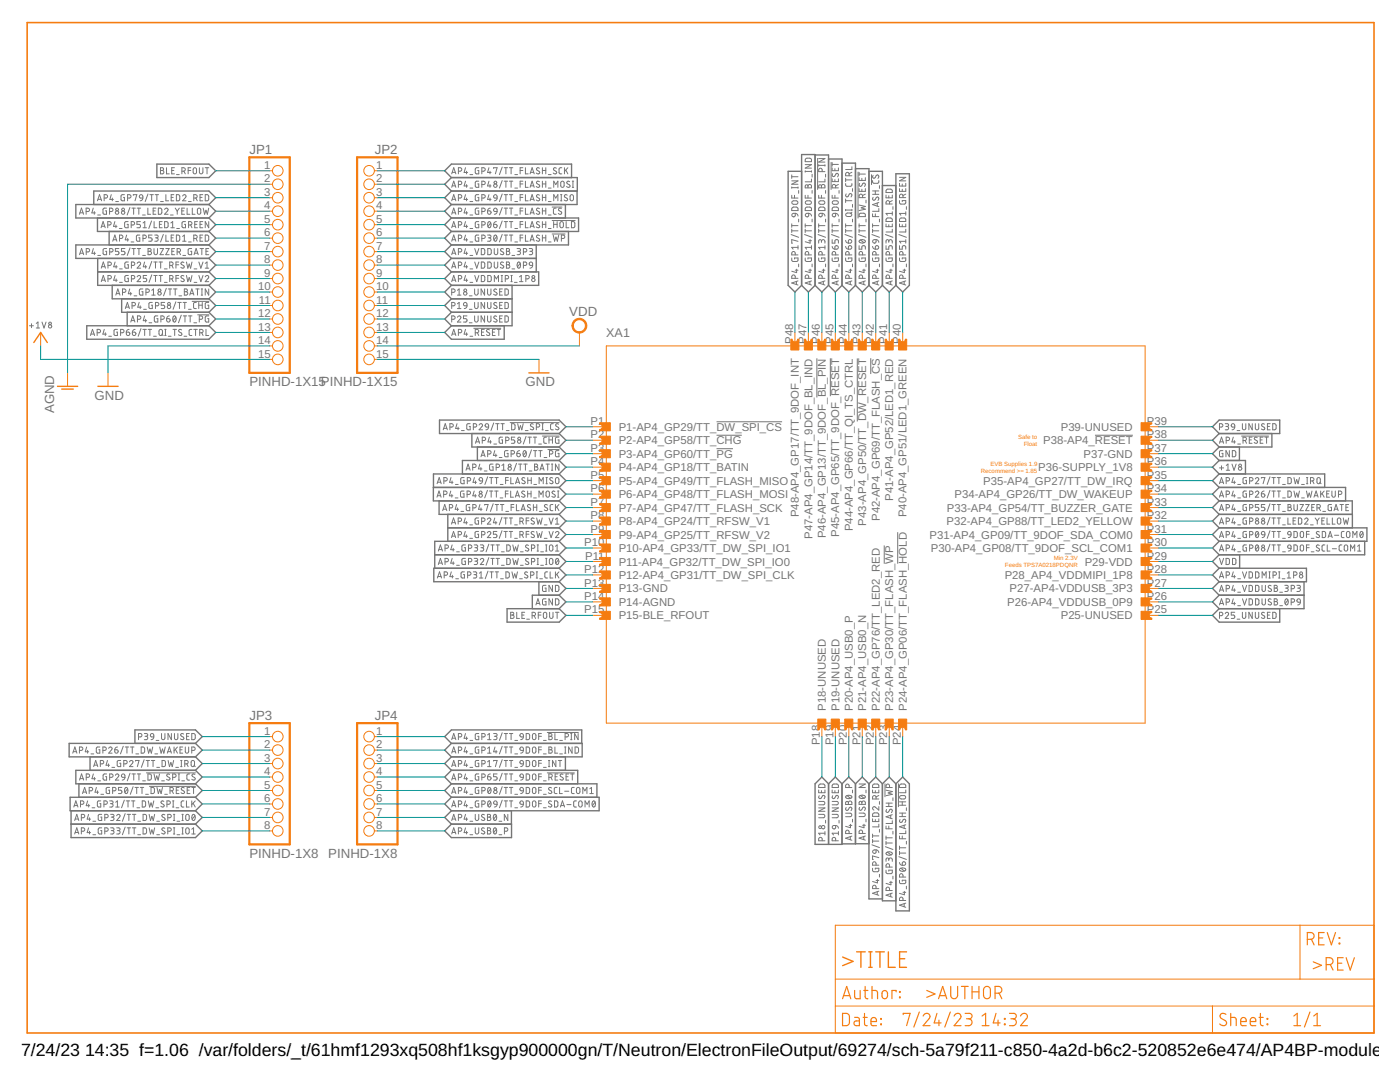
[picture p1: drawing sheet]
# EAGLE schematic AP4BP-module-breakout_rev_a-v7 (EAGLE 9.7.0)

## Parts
JP1  PINHD-1X15  [1X15]
JP2  PINHD-1X15  [1X15]
JP3  PINHD-1X8  [1X08]
JP4  PINHD-1X8  [1X08]
XA1  APOLLO4_BLUEPLUS_MODULE  [APOLLO4_BLUEPLUS_MODULE]

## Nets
+1V8: JP1.15 XA1.P36(P36-SUPPLY_1V8)
AGND: JP1.2 XA1.P14(P14-AGND)
AP4_!RESET: JP2.13 XA1.P38(P38-AP4_!RESET)
AP4_GP06/TT_FLASH_!HOLD: JP2.5 XA1.P24(P24-AP4_GP06/TT_FLASH_!HOLD)
AP4_GP08/TT_9DOF_SCL-COM1: JP4.5 XA1.P30(P30-AP4_GP08/TT_9DOF_SCL_COM1)
AP4_GP09/TT_9DOF_SDA-COM0: JP4.6 XA1.P31(P31-AP4_GP09/TT_9DOF_SDA_COM0)
AP4_GP13/TT_9DOF_!BL_PIN: JP4.1 XA1.P46(P46-AP4_GP13/TT_9DOF_!BL_PIN)
AP4_GP14/TT_9DOF_BL_IND: JP4.2 XA1.P47(P47-AP4_GP14/TT_9DOF_BL_IND)
AP4_GP17/TT_9DOF_INT: JP4.3 XA1.P48(P48-AP4_GP17/TT_9DOF_INT)
AP4_GP18/TT_BATIN: JP1.10 XA1.P4(P4-AP4_GP18/TT_BATIN)
AP4_GP24/TT_RFSW_V1: JP1.8 XA1.P8(P8-AP4_GP24/TT_RFSW_V1)
AP4_GP25/TT_RFSW_V2: JP1.9 XA1.P9(P9-AP4_GP25/TT_RFSW_V2)
AP4_GP26/TT_DW_WAKEUP: JP3.2 XA1.P34(P34-AP4_GP26/TT_DW_WAKEUP)
AP4_GP27/TT_DW_IRQ: JP3.3 XA1.P35(P35-AP4_GP27/TT_DW_IRQ)
AP4_GP29/TT_!DW_SPI_CS: JP3.4 XA1.P1(P1-AP4_GP29/TT_!DW_SPI_CS)
AP4_GP30/TT_FLASH_!WP: JP2.6 XA1.P23(P23-AP4_GP30/TT_FLASH_!WP)
AP4_GP31/TT_DW_SPI_CLK: JP3.6 XA1.P12(P12-AP4_GP31/TT_DW_SPI_CLK)
AP4_GP32/TT_DW_SPI_IO0: JP3.7 XA1.P11(P11-AP4_GP32/TT_DW_SPI_IO0)
AP4_GP33/TT_DW_SPI_IO1: JP3.8 XA1.P10(P10-AP4_GP33/TT_DW_SPI_IO1)
AP4_GP47/TT_FLASH_SCK: JP2.1 XA1.P7(P7-AP4_GP47/TT_FLASH_SCK)
AP4_GP48/TT_FLASH_MOSI: JP2.2 XA1.P6(P6-AP4_GP48/TT_FLASH_MOSI)
AP4_GP49/TT_FLASH_MISO: JP2.3 XA1.P5(P5-AP4_GP49/TT_FLASH_MISO)
AP4_GP50/TT_!DW_RESET: JP3.5 XA1.P43(P43-AP4_GP50/TT_!DW_RESET)
AP4_GP51/LED1_GREEN: JP1.5 XA1.P40(P40-AP4_GP51/LED1_GREEN)
AP4_GP53/LED1_RED: JP1.6 XA1.P41(P41-AP4_GP52/LED1_RED)
AP4_GP55/TT_BUZZER_GATE: JP1.7 XA1.P33(P33-AP4_GP54/TT_BUZZER_GATE)
AP4_GP58/TT_!CHG: JP1.11 XA1.P2(P2-AP4_GP58/TT_!CHG)
AP4_GP60/TT_!PG: JP1.12 XA1.P3(P3-AP4_GP60/TT_!PG)
AP4_GP65/TT_9DOF_!RESET: JP4.4 XA1.P45(P45-AP4_GP65/TT_9DOF_!RESET)
AP4_GP66/TT_QI_TS_CTRL: JP1.13 XA1.P44(P44-AP4_GP66/TT_QI_TS_CTRL)
AP4_GP69/TT_FLASH_!CS: JP2.4 XA1.P42(P42-AP4_GP69/TT_FLASH_!CS)
AP4_GP79/TT_LED2_RED: JP1.3 XA1.P22(P22-AP4_GP76/TT_LED2_RED)
AP4_GP88/TT_LED2_YELLOW: JP1.4 XA1.P32(P32-AP4_GP88/TT_LED2_YELLOW)
AP4_USB0_N [USB_PHY]: JP4.7 XA1.P21(P21-AP4_USB0_N)
AP4_USB0_P [USB_PHY]: JP4.8 XA1.P20(P20-AP4_USB0_P)
AP4_VDDMIPI_1P8: JP2.9 XA1.P28(P28_AP4_VDDMIPI_1P8)
AP4_VDDUSB_0P9: JP2.8 XA1.P26(P26-AP4_VDDUSB_0P9)
AP4_VDDUSB_3P3: JP2.7 XA1.P27(P27-AP4-VDDUSB_3P3)
BLE_RFOUT [BLE_PHY]: JP1.1 XA1.P15(P15-BLE_RFOUT)
GND: JP1.14 JP2.15 XA1.P13(P13-GND) XA1.P37(P37-GND)
P18_UNUSED: JP2.10 XA1.P18(P18-UNUSED)
P19_UNUSED: JP2.11 XA1.P19(P19-UNUSED)
P25_UNUSED: JP2.12 XA1.P25(P25-UNUSED)
P39_UNUSED: JP3.1 XA1.P39(P39-UNUSED)
VDD: JP2.14 XA1.P29(P29-VDD)
